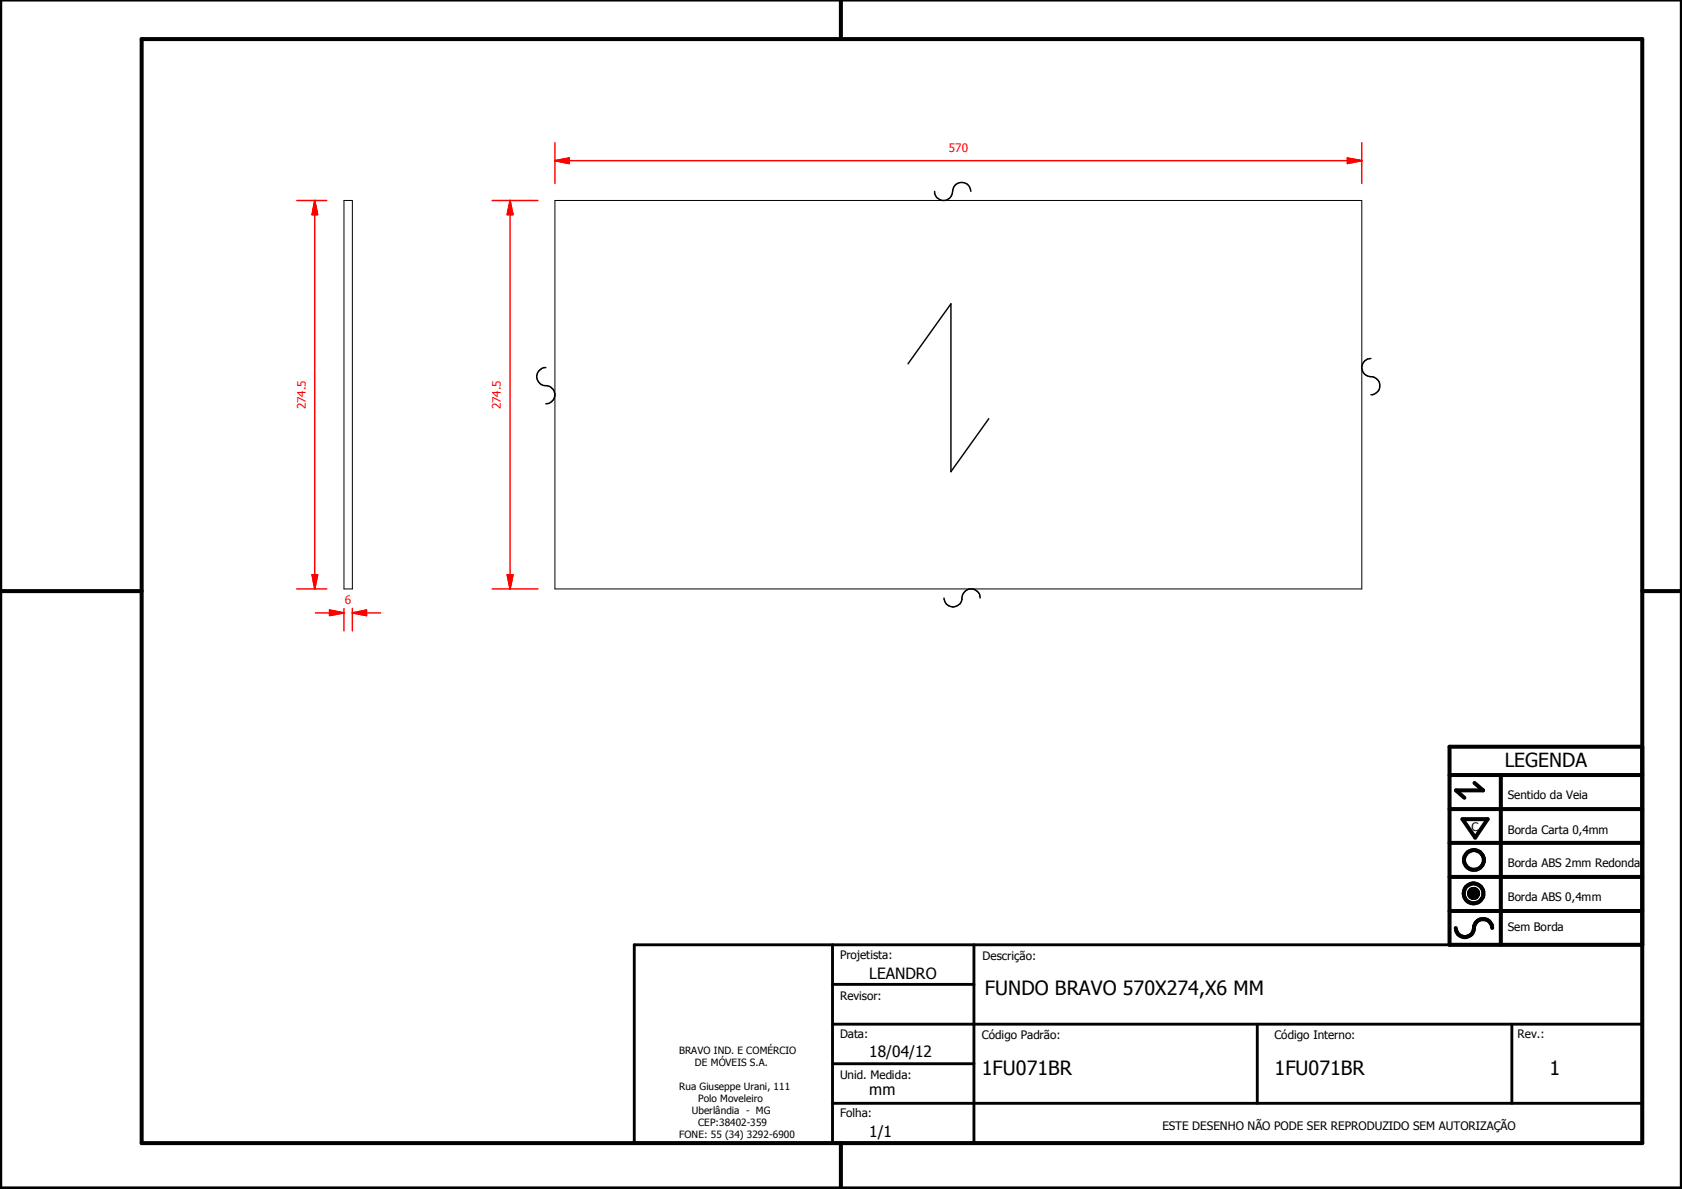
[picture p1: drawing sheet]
<svg xmlns="http://www.w3.org/2000/svg" width="297mm" height="210mm" viewBox="0 0 297 210" stroke-linecap="round" stroke-linejoin="round" font-family="sans-serif">
<g fill="none" stroke="#000" stroke-width=".18">
<path d="M60.7 35.4h1.5v68.6h-1.5zM98 35.4h142.5v68.6h-142.5zM259.4 157.6l1.6 .1zM259.4 157.7l1.6 .1zM259.4 157.8l1.6 .1zM259.4 157.9h1.6v.1zM259.4 157.9l1.6 .1h-1.5zM259.4 157.6h1.6zM259.5 158h1.5zM259.5 158l1.4 .1zM259.5 157.5l1.5 .1h-1.6zM259.5 157.5l1.5 .1z"/>
<path d="M259.5 158.1h1.4zM259.5 157.4l1.5 .1h-1.5zM259.5 157.4l1.5 .1zM259.5 158.1l1.4 .1zM259.5 157.3l1.4 .1h-1.4zM259.5 157.3l1.4 .1zM259.6 158.2h1.3zM259.6 158.2h1.2zM259.6 157.2l1.3 .1h-1.4zM259.6 157.2l1.3 .1zM259.6 158.2l1.2 .1zM259.6 157.2h1.3z"/>
<path d="M259.7 158.3h1.1zM259.7 158.3l1 .1zM259.7 157.1l1.1 .1h-1.2zM259.7 157.1l1.1 .1zM259.7 157.1h1.1zM259.8 158.4h.9zM259.8 158.4h.8zM259.8 157.1h1zM259.8 157.1h.9zM259.8 158.4l.8 .1zM259.8 157l.9 .1zM259.8 157h.8z"/>
<path d="M259.9 158.5h.7zM259.9 158.5h.6zM259.9 157h.7zM260 158.5h.5zM260 158.5h.4zM260 157h.6zM260.1 158.5h.3zM260.1 158.5h.2zM260.1 156.9l.4 .1zM260.1 156.9h.3zM260.1 156.9h.2z"/>
</g>
<g fill="#000">
<path d="M259.4 157.6h1.6zM259.5 157.5l1.5 .1h-1.6zM259.5 157.5l1.5 .1zM259.5 157.4l1.5 .1h-1.5zM259.5 157.4l1.5 .1zM259.5 157.3l1.4 .1h-1.4zM259.5 157.3l1.4 .1zM259.6 157.2l1.3 .1h-1.4zM259.6 157.2l1.3 .1zM259.6 157.2h1.3zM259.7 157.1l1.1 .1h-1.2zM259.7 157.1l1.1 .1z"/>
<path d="M259.7 157.1h1.1zM259.8 157.1h1zM259.8 157.1h.9zM259.8 157l.9 .1zM259.8 157h.8zM259.9 157h.7zM260 157h.6zM260.1 156.9l.4 .1zM260.1 156.9h.3zM260.1 156.9h.2zM260.1 158.5h.2zM260 158.5h.4z"/>
<path d="M260.1 158.5h.3zM259.9 158.5h.6zM260 158.5h.5zM259.8 158.4l.8 .1zM259.9 158.5h.7zM259.8 158.4h.8zM259.7 158.3l1 .1zM259.8 158.4h.9zM259.6 158.2l1.2 .1zM259.7 158.3h1.1zM259.6 158.2h1.2zM259.5 158.1l1.4 .1z"/>
<path d="M259.6 158.2h1.3zM259.5 158l1.4 .1zM259.5 158.1h1.4zM259.4 157.9l1.6 .1h-1.5zM259.5 158h1.5zM259.4 157.6l1.6 .1zM259.4 157.7l1.6 .1zM259.4 157.8l1.6 .1zM259.4 157.9h1.6v.1z"/>
</g>
<g fill="none" stroke="#000" stroke-width=".71">
<path d="M148.5 0v6.9M297 -.1v209.9h-297v-209.9M25 6.9h265v194.9h-265zM0 104.4h25M290 104.4h7M256 136.8h34M260.4 138.2l1.5 1.3h-4.8l1.5 1.3M265 136.8v30M290 131.8h-34v35h34M256 154.8h34M256 148.8h34M256 142.8h34"/>
<path d="M258.3 144.6h4.4l-2.2 3.3zM256 160.8h34M257.1 163.8a1.62 1.62 0 0 0 1.8 1.6 1.62 1.62 0 0 0 1.4-1.9 1.63 1.63 0 0 1 1.7-1.2 1.63 1.63 0 0 1 1.5 1.5M148.5 201.8v8"/>
<circle cx="260.2" cy="157.7" r="1.76"/>
<circle cx="260.2" cy="157.7" r=".82"/>
<circle cx="260.3" cy="151.8" r="1.76"/>
</g>
<path d="M112 166.8h178v35h-178zM147 173.8h25M147 166.8v35M172 166.8v35M147 194.8h143M147 180.8h143M147 187.8h25M222 180.8v14M267 180.8v14" fill="none" stroke="#000" stroke-width=".51"/>
<path d="M98 28.4h2.5" fill="none" stroke="#f00" stroke-width=".25"/>
<path d="M98 28.4l2.5-.5v1z" fill="#f00"/>
<path d="M98 28.4l2.5-.5v1zM238 28.4h2.5" fill="none" stroke="#f00" stroke-width=".25"/>
<path d="M238 27.9l2.5 .5-2.5 .5z" fill="#f00"/>
<path d="M98 25.2v7.2M100.5 28.4h137.5M238 27.9l2.5 .5-2.5 .5zM240.5 25.2v7.2M90.1 101.5v2.5" fill="none" stroke="#f00" stroke-width=".25"/>
<path d="M89.6 101.5h1l-.5 2.5z" fill="#f00"/>
<path d="M90.1 35.4v2.5M89.6 101.5h1l-.5 2.5z" fill="none" stroke="#f00" stroke-width=".25"/>
<path d="M90.1 35.4l.5 2.5h-1z" fill="#f00"/>
<path d="M86.9 35.4h8.1M90.1 35.4l.5 2.5h-1zM90.1 37.9v63.6M58.2 108.2h2.5M86.9 104h8.1" fill="none" stroke="#f00" stroke-width=".25"/>
<path d="M165.1 33.8a1.62 1.62 0 0 0 1.7 1.6 1.62 1.62 0 0 0 1.5-1.9 1.6 1.6 0 0 1 1.7-1.3 1.6 1.6 0 0 1 1.4 1.6M96.4 64.9a1.62 1.62 0 0 0-1.6 1.8 1.62 1.62 0 0 0 1.9 1.4 1.6 1.6 0 0 1 1.3 1.7 1.6 1.6 0 0 1-1.6 1.5M160.4 64.2l7.5-10.6v29.7l6.7-9.4M242.1 63.3a1.62 1.62 0 0 0-1.6 1.8 1.62 1.62 0 0 0 1.9 1.4 1.6 1.6 0 0 1 1.3 1.7 1.6 1.6 0 0 1-1.6 1.5M166.7 105.6a1.62 1.62 0 0 0 1.8 1.5 1.62 1.62 0 0 0 1.4-1.9 1.6 1.6 0 0 1 1.8-1.2 1.6 1.6 0 0 1 1.4 1.6" fill="none" stroke="#000" stroke-width=".25"/>
<path d="M58.2 107.7l2.5 .5-2.5 .5z" fill="#f00"/>
<path d="M58.2 107.7l2.5 .5-2.5 .5zM62.2 108.2h2.5" fill="none" stroke="#f00" stroke-width=".25"/>
<path d="M62.2 108.2l2.5-.5v1z" fill="#f00"/>
<path d="M55.6 101.5v2.5M55.7 108.2h2.5M60.7 107.4v4M62.2 108.2l2.5-.5v1zM62.2 107.4v4M64.7 108.2h2.5" fill="none" stroke="#f00" stroke-width=".25"/>
<path d="M55.1 101.5h1l-.5 2.5z" fill="#f00"/>
<path d="M55.6 35.4v2.5M55.1 101.5h1l-.5 2.5z" fill="none" stroke="#f00" stroke-width=".25"/>
<path d="M55.6 35.4l.5 2.5h-1z" fill="#f00"/>
<path d="M52.4 35.4h5.3M55.6 35.4l.5 2.5h-1zM55.6 37.9v63.6M52.4 104h5.3" fill="none" stroke="#f00" stroke-width=".25"/>
<g font-size="3.5">
<text x="173.9" y="175.7">FUNDO BRAVO 570X274,X6 MM</text>
<text x="173.4" y="189.7">1FU071BR</text>
<text x="225.1" y="189.7">1FU071BR</text>
<text x="273.6" y="189.7">1</text>
</g>
<text font-size="3.4" x="265.7" y="135.4">LEGENDA</text>
<g font-size="2.7">
<text x="153.5" y="172.8">LEANDRO</text>
<text x="153.5" y="186.6">18/04/12</text>
<text x="153.5" y="193.4">mm</text>
<text x="153.5" y="200.8">1/1</text>
</g>
<g font-size="2.1" fill="#f00">
<text x="167.6" y="26.8">570</text>
<text x="54" y="72.3" transform="rotate(-90 54 72.3)">274.5</text>
<text x="88.5" y="72.3" transform="rotate(-90 88.5 72.3)">274.5</text>
<text x="60.9" y="106.6">6</text>
</g>
<g font-size="2.1">
<text x="266.3" y="141.1">Sentido da Veia</text>
<text x="259.8" y="146.7">C</text>
<text x="266.3" y="147.2">Borda Carta 0,4mm</text>
<text x="266.3" y="153.1">Borda ABS 2mm Redonda</text>
<text x="266.3" y="159">Borda ABS 0,4mm</text>
<text x="266.3" y="164.4">Sem Borda</text>
<text x="148.4" y="169.3">Projetista:</text>
<text x="173.5" y="169.5">Descrição:</text>
<text x="148.4" y="176.6">Revisor:</text>
<text x="148.4" y="183.2">Data:</text>
<text x="173.4" y="183.3">Código Padrão:</text>
<text x="225.1" y="183.3">Código Interno:</text>
<text x="268" y="183.2">Rev.:</text>
<text x="148.4" y="190.5">Unid. Medida:</text>
<text x="148.4" y="197.2">Folha:</text>
<text x="205.3" y="199.5">ESTE DESENHO NÃO PODE SER REPRODUZIDO SEM AUTORIZAÇÃO</text>
</g>
<g font-size="1.8">
<text x="119.9" y="186">BRAVO IND. E COMÉRCIO</text>
<text x="122.7" y="188.1">DE MÓVEIS S.A.</text>
<text x="119.9" y="192.4">Rua Giuseppe Urani, 111</text>
<text x="122.2" y="196.7">Uberlândia - MG</text>
<text x="123.3" y="194.6">Polo Moveleiro</text>
<text x="119.9" y="201">FONE: 55 (34) 3292-6900</text>
<text x="123.3" y="198.8">CEP:38402-359</text>
</g>
</svg>
